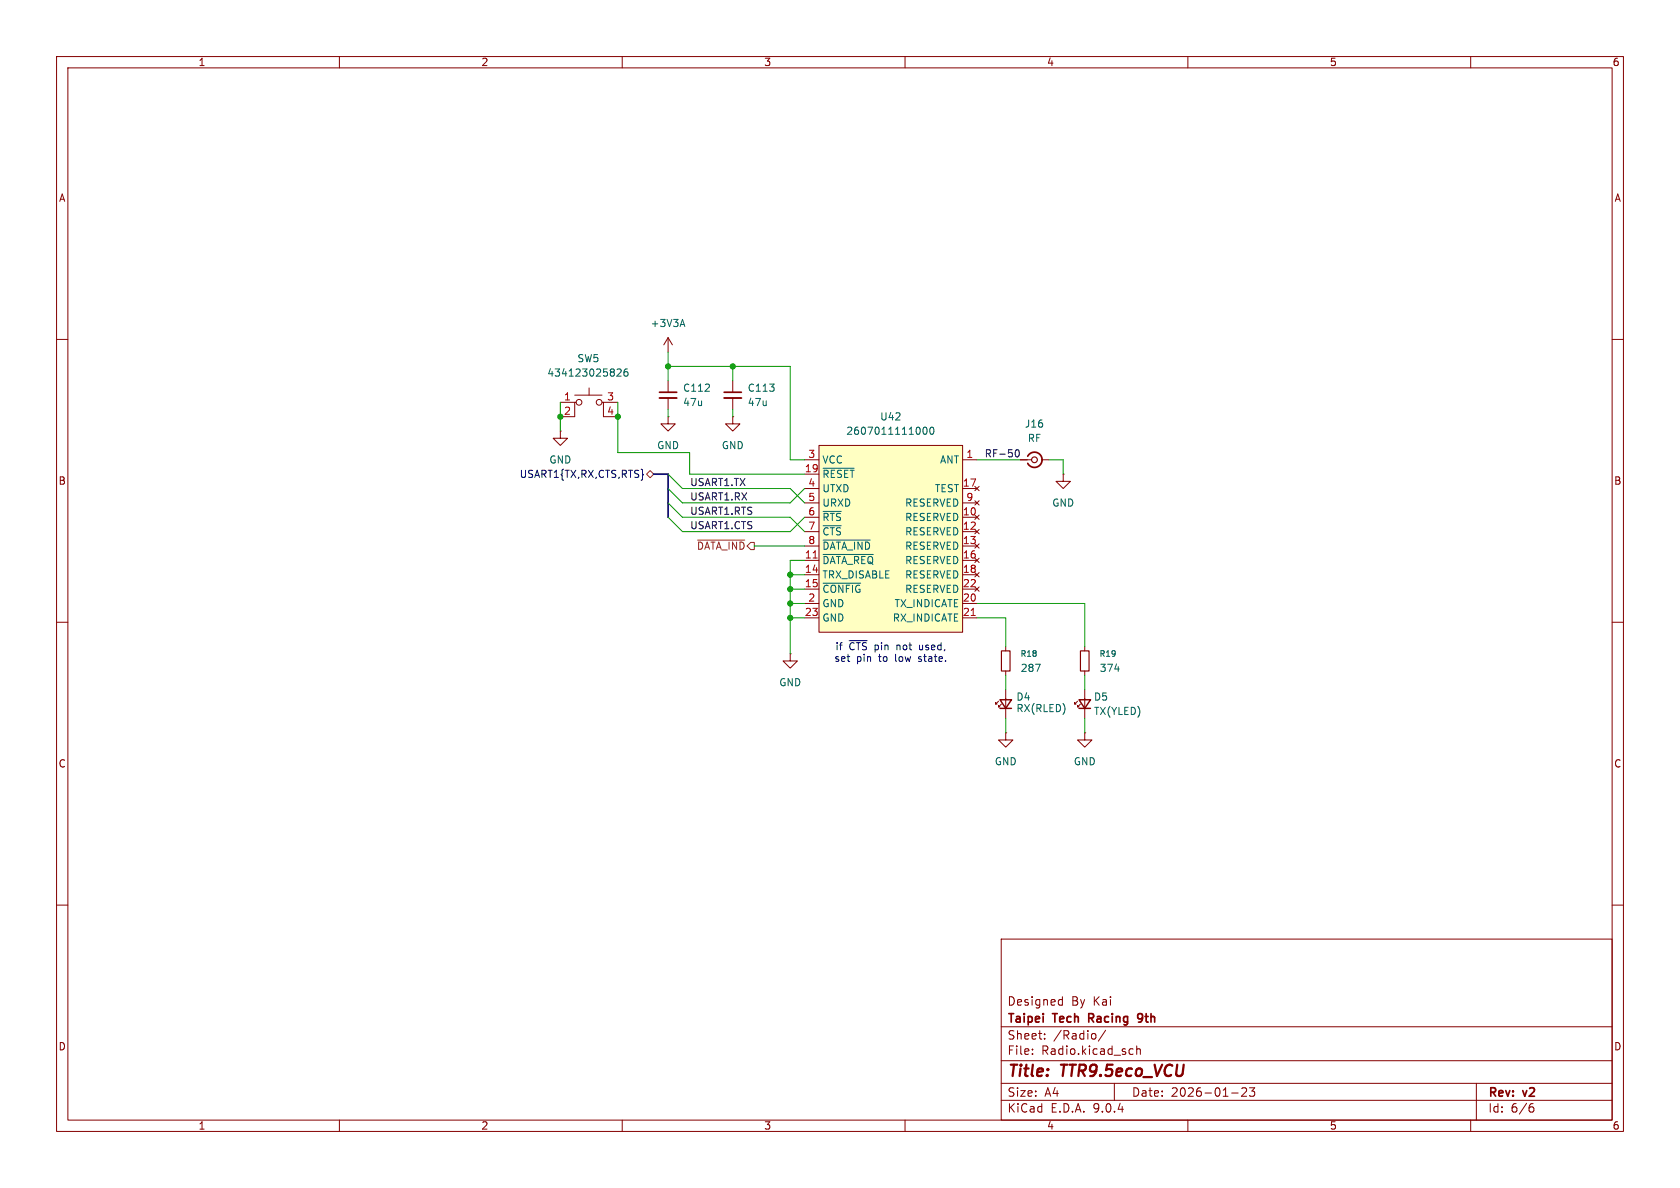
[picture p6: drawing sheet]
(kicad_sch
 (version 20250114)
 (generator "eeschema")
 (generator_version "9.0")
 (paper "A4")
 (title_block
  (title "TTR9.5eco_VCU")
  (date "2026-01-23")
  (rev "v2")
  (company "Taipei Tech Racing 9th")
  (comment 1 "Designed By Kai"))
 (lib_symbols
  (symbol "Connector:Conn_Coaxial_Small"
   (pin_numbers (hide yes))
   (pin_names
    (offset 1.016) (hide yes)) (exclude_from_sim no) (in_bom yes) (on_board yes)
   (property "Reference" "J" (at 0.254 3.048 0) (effects (font (size 1.27 1.27))))
   (property "Value" "Conn_Coaxial_Small" (at 0 -3.81 0) (effects (font (size 1.27 1.27))))
   (property "Footprint" "" (at 0 0 0) (effects (font (size 1.27 1.27)) (hide yes)))
   (property "Datasheet" "~" (at 0 0 0) (effects (font (size 1.27 1.27)) (hide yes)))
   (property "Description" "small coaxial connector (BNC, SMA, SMB, SMC, Cinch/RCA, LEMO, ...)" (at 0 0 0) (effects (font (size 1.27 1.27)) (hide yes)))
   (symbol "Conn_Coaxial_Small_0_1"
    (polyline (pts (xy -2.54 0) (xy -0.508 0)) (stroke (width 0) (type default)) (fill (type none)))
    (circle (center 0 0) (radius 0.508) (stroke (width 0.2032) (type default)) (fill (type none))))
   (symbol "Conn_Coaxial_Small_1_1"
    (arc (start 1.3484 0.0039) (mid 0.327 -1.308) (end -1.1916 -0.6311) (stroke (width 0.3048) (type default)) (fill (type none)))
    (arc (start -1.1916 0.6311) (mid 0.327 1.3081) (end 1.3484 -0.0039) (stroke (width 0.3048) (type default)) (fill (type none)))
    (pin passive line (at -2.54 0 0) (length 1.27) (name "In" (effects (font (size 1.27 1.27)))) (number "1" (effects (font (size 1.27 1.27)))))
    (pin passive line (at 2.54 0 180) (length 1.27) (name "Ext" (effects (font (size 1.27 1.27)))) (number "2" (effects (font (size 1.27 1.27))))))
   (embedded_fonts no))
  (symbol "Device:C_Small"
   (pin_numbers (hide yes))
   (pin_names
    (offset 0.254) (hide yes)) (exclude_from_sim no) (in_bom yes) (on_board yes)
   (property "Reference" "C" (at 0.254 1.778 0) (effects (font (size 1.27 1.27)) (justify left)))
   (property "Value" "C_Small" (at 0.254 -2.032 0) (effects (font (size 1.27 1.27)) (justify left)))
   (property "Footprint" "" (at 0 0 0) (effects (font (size 1.27 1.27)) (hide yes)))
   (property "Datasheet" "~" (at 0 0 0) (effects (font (size 1.27 1.27)) (hide yes)))
   (property "Description" "Unpolarized capacitor, small symbol" (at 0 0 0) (effects (font (size 1.27 1.27)) (hide yes)))
   (symbol "C_Small_0_1"
    (polyline (pts (xy -1.524 0.508) (xy 1.524 0.508)) (stroke (width 0.3048) (type default)) (fill (type none)))
    (polyline (pts (xy -1.524 -0.508) (xy 1.524 -0.508)) (stroke (width 0.3302) (type default)) (fill (type none))))
   (symbol "C_Small_1_1"
    (pin passive line (at 0 2.54 270) (length 2.032) (name "~" (effects (font (size 1.27 1.27)))) (number "1" (effects (font (size 1.27 1.27)))))
    (pin passive line (at 0 -2.54 90) (length 2.032) (name "~" (effects (font (size 1.27 1.27)))) (number "2" (effects (font (size 1.27 1.27))))))
   (embedded_fonts no))
  (symbol "Device:LED_Small"
   (pin_numbers (hide yes))
   (pin_names
    (offset 0.254) (hide yes)) (exclude_from_sim no) (in_bom yes) (on_board yes)
   (property "Reference" "D" (at -1.27 3.175 0) (effects (font (size 1.27 1.27)) (justify left)))
   (property "Value" "LED_Small" (at -4.445 -2.54 0) (effects (font (size 1.27 1.27)) (justify left)))
   (property "Footprint" "" (at 0 0 90) (effects (font (size 1.27 1.27)) (hide yes)))
   (property "Datasheet" "~" (at 0 0 90) (effects (font (size 1.27 1.27)) (hide yes)))
   (property "Description" "Light emitting diode, small symbol" (at 0 0 0) (effects (font (size 1.27 1.27)) (hide yes)))
   (property "Sim.Pin" "1=K 2=A" (at 0 0 0) (effects (font (size 1.27 1.27)) (hide yes)))
   (symbol "LED_Small_0_1"
    (polyline (pts (xy -0.762 -1.016) (xy -0.762 1.016)) (stroke (width 0.254) (type default)) (fill (type none)))
    (polyline (pts (xy 0 0.762) (xy -0.508 1.27) (xy -0.254 1.27) (xy -0.508 1.27) (xy -0.508 1.016)) (stroke (width 0) (type default)) (fill (type none)))
    (polyline (pts (xy 0.508 1.27) (xy 0 1.778) (xy 0.254 1.778) (xy 0 1.778) (xy 0 1.524)) (stroke (width 0) (type default)) (fill (type none)))
    (polyline (pts (xy 0.762 -1.016) (xy -0.762 0) (xy 0.762 1.016) (xy 0.762 -1.016)) (stroke (width 0.254) (type default)) (fill (type none)))
    (polyline (pts (xy 1.016 0) (xy -0.762 0)) (stroke (width 0) (type default)) (fill (type none))))
   (symbol "LED_Small_1_1"
    (pin passive line (at -2.54 0 0) (length 1.778) (name "K" (effects (font (size 1.27 1.27)))) (number "1" (effects (font (size 1.27 1.27)))))
    (pin passive line (at 2.54 0 180) (length 1.778) (name "A" (effects (font (size 1.27 1.27)))) (number "2" (effects (font (size 1.27 1.27))))))
   (embedded_fonts no))
  (symbol "Device:R_Small"
   (pin_numbers (hide yes))
   (pin_names
    (offset 0.254) (hide yes)) (exclude_from_sim no) (in_bom yes) (on_board yes)
   (property "Reference" "R" (at 0 0 90) (effects (font (size 1.016 1.016))))
   (property "Value" "R_Small" (at 1.778 0 90) (effects (font (size 1.27 1.27))))
   (property "Footprint" "" (at 0 0 0) (effects (font (size 1.27 1.27)) (hide yes)))
   (property "Datasheet" "~" (at 0 0 0) (effects (font (size 1.27 1.27)) (hide yes)))
   (property "Description" "Resistor, small symbol" (at 0 0 0) (effects (font (size 1.27 1.27)) (hide yes)))
   (symbol "R_Small_0_1"
    (rectangle (start -0.762 1.778) (end 0.762 -1.778) (stroke (width 0.2032) (type default)) (fill (type none))))
   (symbol "R_Small_1_1"
    (pin passive line (at 0 2.54 270) (length 0.762) (name "~" (effects (font (size 1.27 1.27)))) (number "1" (effects (font (size 1.27 1.27)))))
    (pin passive line (at 0 -2.54 90) (length 0.762) (name "~" (effects (font (size 1.27 1.27)))) (number "2" (effects (font (size 1.27 1.27))))))
   (embedded_fonts no))
  (symbol "LED_Small_1"
   (pin_numbers (hide yes))
   (pin_names
    (offset 0.254) (hide yes)) (exclude_from_sim no) (in_bom yes) (on_board yes)
   (property "Reference" "D" (at -1.27 3.175 0) (effects (font (size 1.27 1.27)) (justify left)))
   (property "Value" "LED_Small" (at -4.445 -2.54 0) (effects (font (size 1.27 1.27)) (justify left)))
   (property "Footprint" "" (at 0 0 90) (effects (font (size 1.27 1.27)) (hide yes)))
   (property "Datasheet" "~" (at 0 0 90) (effects (font (size 1.27 1.27)) (hide yes)))
   (property "Description" "Light emitting diode, small symbol" (at 0 0 0) (effects (font (size 1.27 1.27)) (hide yes)))
   (property "Sim.Pin" "1=K 2=A" (at 0 0 0) (effects (font (size 1.27 1.27)) (hide yes)))
   (symbol "LED_Small_1_0_1"
    (polyline (pts (xy -0.762 -1.016) (xy -0.762 1.016)) (stroke (width 0.254) (type default)) (fill (type none)))
    (polyline (pts (xy 0 0.762) (xy -0.508 1.27) (xy -0.254 1.27) (xy -0.508 1.27) (xy -0.508 1.016)) (stroke (width 0) (type default)) (fill (type none)))
    (polyline (pts (xy 0.508 1.27) (xy 0 1.778) (xy 0.254 1.778) (xy 0 1.778) (xy 0 1.524)) (stroke (width 0) (type default)) (fill (type none)))
    (polyline (pts (xy 0.762 -1.016) (xy -0.762 0) (xy 0.762 1.016) (xy 0.762 -1.016)) (stroke (width 0.254) (type default)) (fill (type none)))
    (polyline (pts (xy 1.016 0) (xy -0.762 0)) (stroke (width 0) (type default)) (fill (type none))))
   (symbol "LED_Small_1_1_1"
    (pin passive line (at -2.54 0 0) (length 1.778) (name "K" (effects (font (size 1.27 1.27)))) (number "1" (effects (font (size 1.27 1.27)))))
    (pin passive line (at 2.54 0 180) (length 1.778) (name "A" (effects (font (size 1.27 1.27)))) (number "2" (effects (font (size 1.27 1.27))))))
   (embedded_fonts no))
  (symbol "R_Small_1"
   (pin_numbers (hide yes))
   (pin_names
    (offset 0.254) (hide yes)) (exclude_from_sim no) (in_bom yes) (on_board yes)
   (property "Reference" "R" (at 0 0 90) (effects (font (size 1.016 1.016))))
   (property "Value" "R_Small" (at 1.778 0 90) (effects (font (size 1.27 1.27))))
   (property "Footprint" "" (at 0 0 0) (effects (font (size 1.27 1.27)) (hide yes)))
   (property "Datasheet" "~" (at 0 0 0) (effects (font (size 1.27 1.27)) (hide yes)))
   (property "Description" "Resistor, small symbol" (at 0 0 0) (effects (font (size 1.27 1.27)) (hide yes)))
   (symbol "R_Small_1_0_1"
    (rectangle (start -0.762 1.778) (end 0.762 -1.778) (stroke (width 0.2032) (type default)) (fill (type none))))
   (symbol "R_Small_1_1_1"
    (pin passive line (at 0 2.54 270) (length 0.762) (name "~" (effects (font (size 1.27 1.27)))) (number "1" (effects (font (size 1.27 1.27)))))
    (pin passive line (at 0 -2.54 90) (length 0.762) (name "~" (effects (font (size 1.27 1.27)))) (number "2" (effects (font (size 1.27 1.27))))))
   (embedded_fonts no))
  (symbol "TTR:+3V3A"
   (power) (exclude_from_sim no) (in_bom no) (on_board no)
   (property "Reference" "#PWR" (at 0 0 0) (effects (font (size 1.27 1.27)) (hide yes)))
   (property "Value" "+3V3A" (at 0 3.81 0) (effects (font (size 1.27 1.27))))
   (property "Footprint" "" (at 0 0 0) (effects (font (size 1.27 1.27)) (hide yes)))
   (property "Datasheet" "" (at 0 0 0) (effects (font (size 1.27 1.27)) (hide yes)))
   (property "Description" "" (at 0 0 0) (effects (font (size 1.27 1.27)) (hide yes)))
   (symbol "+3V3A_0_1"
    (polyline (pts (xy -0.762 1.27) (xy 0 2.54)) (stroke (width 0) (type default)) (fill (type none)))
    (polyline (pts (xy 0 2.54) (xy 0.762 1.27)) (stroke (width 0) (type default)) (fill (type none)))
    (polyline (pts (xy 0 0) (xy 0 2.54)) (stroke (width 0) (type default)) (fill (type none))))
   (symbol "+3V3A_1_1"
    (pin power_in line (at 0 0 90) (length 0) (hide yes) (name "+3V3A" (effects (font (size 1.27 1.27)))) (number "" (effects (font (size 1.27 1.27))))))
   (embedded_fonts no))
  (symbol "TTR:2607011111000" (exclude_from_sim no) (in_bom yes) (on_board yes)
   (property "Reference" "U" (at 0 21.59 0) (effects (font (size 1.27 1.27))))
   (property "Value" "2607011111000" (at 0 19.05 0) (effects (font (size 1.27 1.27))))
   (property "Footprint" "TTR:2607011111000" (at 0 -21.59 0) (effects (font (size 1.27 1.27)) (hide yes)))
   (property "Datasheet" "" (at -15.24 17.78 0) (effects (font (size 1.27 1.27)) (hide yes)))
   (property "Description" "WIRL-PRO1 Radio module 169MHz (Titania)" (at 0 -19.05 0) (effects (font (size 1.27 1.27)) (hide yes)))
   (symbol "2607011111000_0_0"
    (pin power_in line (at -15.24 13.97 0) (length 2.54) (name "VCC" (effects (font (size 1.27 1.27)))) (number "3" (effects (font (size 1.27 1.27)))))
    (pin output line (at -15.24 8.89 0) (length 2.54) (name "UTXD" (effects (font (size 1.27 1.27)))) (number "4" (effects (font (size 1.27 1.27)))))
    (pin input line (at -15.24 6.35 0) (length 2.54) (name "URXD" (effects (font (size 1.27 1.27)))) (number "5" (effects (font (size 1.27 1.27)))))
    (pin input line (at -15.24 -6.35 0) (length 2.54) (name "TRX_DISABLE" (effects (font (size 1.27 1.27)))) (number "14" (effects (font (size 1.27 1.27)))))
    (pin input line (at -15.24 -11.43 0) (length 2.54) (name "GND" (effects (font (size 1.27 1.27)))) (number "2" (effects (font (size 1.27 1.27)))))
    (pin input line (at -15.24 -13.97 0) (length 2.54) (name "GND" (effects (font (size 1.27 1.27)))) (number "23" (effects (font (size 1.27 1.27)))))
    (pin bidirectional line (at 15.24 13.97 180) (length 2.54) (name "ANT" (effects (font (size 1.27 1.27)))) (number "1" (effects (font (size 1.27 1.27)))))
    (pin no_connect line (at 15.24 8.89 180) (length 2.54) (name "TEST" (effects (font (size 1.27 1.27)))) (number "17" (effects (font (size 1.27 1.27)))))
    (pin no_connect line (at 15.24 6.35 180) (length 2.54) (name "RESERVED" (effects (font (size 1.27 1.27)))) (number "9" (effects (font (size 1.27 1.27)))))
    (pin no_connect line (at 15.24 3.81 180) (length 2.54) (name "RESERVED" (effects (font (size 1.27 1.27)))) (number "10" (effects (font (size 1.27 1.27)))))
    (pin no_connect line (at 15.24 1.27 180) (length 2.54) (name "RESERVED" (effects (font (size 1.27 1.27)))) (number "12" (effects (font (size 1.27 1.27)))))
    (pin no_connect line (at 15.24 -1.27 180) (length 2.54) (name "RESERVED" (effects (font (size 1.27 1.27)))) (number "13" (effects (font (size 1.27 1.27)))))
    (pin no_connect line (at 15.24 -3.81 180) (length 2.54) (name "RESERVED" (effects (font (size 1.27 1.27)))) (number "16" (effects (font (size 1.27 1.27)))))
    (pin no_connect line (at 15.24 -6.35 180) (length 2.54) (name "RESERVED" (effects (font (size 1.27 1.27)))) (number "18" (effects (font (size 1.27 1.27)))))
    (pin no_connect line (at 15.24 -8.89 180) (length 2.54) (name "RESERVED" (effects (font (size 1.27 1.27)))) (number "22" (effects (font (size 1.27 1.27)))))
    (pin output line (at 15.24 -11.43 180) (length 2.54) (name "TX_INDICATE" (effects (font (size 1.27 1.27)))) (number "20" (effects (font (size 1.27 1.27)))))
    (pin output line (at 15.24 -13.97 180) (length 2.54) (name "RX_INDICATE" (effects (font (size 1.27 1.27)))) (number "21" (effects (font (size 1.27 1.27))))))
   (symbol "2607011111000_1_0"
    (pin input line (at -15.24 11.43 0) (length 2.54) (name "~{RESET}" (effects (font (size 1.27 1.27)))) (number "19" (effects (font (size 1.27 1.27)))))
    (pin output line (at -15.24 3.81 0) (length 2.54) (name "~{RTS}" (effects (font (size 1.27 1.27)))) (number "6" (effects (font (size 1.27 1.27)))))
    (pin input line (at -15.24 1.27 0) (length 2.54) (name "~{CTS}" (effects (font (size 1.27 1.27)))) (number "7" (effects (font (size 1.27 1.27)))))
    (pin output line (at -15.24 -1.27 0) (length 2.54) (name "~{DATA_IND}" (effects (font (size 1.27 1.27)))) (number "8" (effects (font (size 1.27 1.27)))))
    (pin input line (at -15.24 -3.81 0) (length 2.54) (name "~{DATA_REQ}" (effects (font (size 1.27 1.27)))) (number "11" (effects (font (size 1.27 1.27)))))
    (pin input line (at -15.24 -8.89 0) (length 2.54) (name "~{CONFIG}" (effects (font (size 1.27 1.27)))) (number "15" (effects (font (size 1.27 1.27))))))
   (symbol "2607011111000_1_1"
    (rectangle (start -12.7 16.51) (end 12.7 -16.51) (stroke (width 0) (type default)) (fill (type background))))
   (embedded_fonts no))
  (symbol "TTR:434123025826" (exclude_from_sim no) (in_bom yes) (on_board yes)
   (property "Reference" "SW" (at 0 7.62 0) (effects (font (size 1.27 1.27))))
   (property "Value" "434123025826" (at 0 5.08 0) (effects (font (size 1.27 1.27))))
   (property "Footprint" "TTR:434123025826" (at 0 0 0) (effects (font (size 1.27 1.27)) (hide yes)))
   (property "Datasheet" "https://www.we-online.com/components/products/datasheet/434123025826.pdf" (at 0 0 0) (effects (font (size 1.27 1.27)) (hide yes)))
   (property "Description" "WS-TASV J-Bend SMT Tact Switch" (at 0 0 0) (effects (font (size 1.27 1.27)) (hide yes)))
   (symbol "434123025826_0_1"
    (polyline (pts (xy -2.54 2.54) (xy 2.286 2.54)) (stroke (width 0) (type default)) (fill (type none)))
    (polyline (pts (xy -2.54 -1.27) (xy -2.54 1.27) (xy -2.286 1.27)) (stroke (width 0) (type default)) (fill (type none)))
    (circle (center -1.778 1.27) (radius 0.508) (stroke (width 0) (type default)) (fill (type none)))
    (polyline (pts (xy 0 2.54) (xy 0 3.81)) (stroke (width 0) (type default)) (fill (type none)))
    (circle (center 1.778 1.27) (radius 0.508) (stroke (width 0) (type default)) (fill (type none)))
    (polyline (pts (xy 2.54 -1.27) (xy 2.54 1.27) (xy 2.286 1.27)) (stroke (width 0) (type default)) (fill (type none))))
   (symbol "434123025826_1_1"
    (pin passive line (at -5.08 1.27 0) (length 2.54) (name "" (effects (font (size 1.27 1.27)))) (number "1" (effects (font (size 1.27 1.27)))))
    (pin passive line (at -5.08 -1.27 0) (length 2.54) (name "" (effects (font (size 1.27 1.27)))) (number "2" (effects (font (size 1.27 1.27)))))
    (pin passive line (at 5.08 1.27 180) (length 2.54) (name "" (effects (font (size 1.27 1.27)))) (number "3" (effects (font (size 1.27 1.27)))))
    (pin passive line (at 5.08 -1.27 180) (length 2.54) (name "" (effects (font (size 1.27 1.27)))) (number "4" (effects (font (size 1.27 1.27))))))
   (embedded_fonts no))
  (symbol "power:GND"
   (power)
   (pin_numbers (hide yes))
   (pin_names
    (offset 0) (hide yes)) (exclude_from_sim no) (in_bom yes) (on_board yes)
   (property "Reference" "#PWR" (at 0 -6.35 0) (effects (font (size 1.27 1.27)) (hide yes)))
   (property "Value" "GND" (at 0 -3.81 0) (effects (font (size 1.27 1.27))))
   (property "Footprint" "" (at 0 0 0) (effects (font (size 1.27 1.27)) (hide yes)))
   (property "Datasheet" "" (at 0 0 0) (effects (font (size 1.27 1.27)) (hide yes)))
   (property "Description" "Power symbol creates a global label with name \"GND\" , ground" (at 0 0 0) (effects (font (size 1.27 1.27)) (hide yes)))
   (symbol "GND_0_1"
    (polyline (pts (xy 0 0) (xy 0 -1.27) (xy 1.27 -1.27) (xy 0 -2.54) (xy -1.27 -1.27) (xy 0 -1.27)) (stroke (width 0) (type default)) (fill (type none))))
   (symbol "GND_1_1"
    (pin power_in line (at 0 0 270) (length 0) (name "~" (effects (font (size 1.27 1.27)))) (number "1" (effects (font (size 1.27 1.27))))))
   (embedded_fonts no)))
 (text "if ~{CTS} pin not used,\nset pin to low state."
  (exclude_from_sim no)
  (at 157.48 115.57 0)
  (effects (font (size 1.27 1.27))))
 (junction
  (at 129.54 64.77)
  (diameter 0)
  (color 0 0 0 0))
 (junction
  (at 139.7 109.22)
  (diameter 0)
  (color 0 0 0 0))
 (junction
  (at 118.11 64.77)
  (diameter 0)
  (color 0 0 0 0))
 (junction
  (at 139.7 104.14)
  (diameter 0)
  (color 0 0 0 0))
 (junction
  (at 99.06 73.66)
  (diameter 0)
  (color 0 0 0 0))
 (junction
  (at 139.7 101.6)
  (diameter 0)
  (color 0 0 0 0))
 (junction
  (at 109.22 73.66)
  (diameter 0)
  (color 0 0 0 0))
 (junction
  (at 139.7 106.68)
  (diameter 0)
  (color 0 0 0 0))
 (bus_entry
  (at 118.11 86.36)
  (size 2.54 2.54)
  (stroke (width 0) (type default)))
 (bus_entry
  (at 118.11 88.9)
  (size 2.54 2.54)
  (stroke (width 0) (type default)))
 (bus_entry
  (at 118.11 91.44)
  (size 2.54 2.54)
  (stroke (width 0) (type default)))
 (bus_entry
  (at 118.11 83.82)
  (size 2.54 2.54)
  (stroke (width 0) (type default)))
 (wire
  (pts (xy 121.92 80.01) (xy 109.22 80.01))
  (stroke (width 0) (type default)))
 (wire
  (pts (xy 139.7 109.22) (xy 142.24 109.22))
  (stroke (width 0) (type default)))
 (wire
  (pts (xy 121.92 83.82) (xy 121.92 80.01))
  (stroke (width 0) (type default)))
 (wire
  (pts (xy 139.7 99.06) (xy 139.7 101.6))
  (stroke (width 0) (type default)))
 (wire
  (pts (xy 191.77 106.68) (xy 191.77 114.3))
  (stroke (width 0) (type default)))
 (wire
  (pts (xy 172.72 109.22) (xy 177.8 109.22))
  (stroke (width 0) (type default)))
 (wire
  (pts (xy 118.11 72.39) (xy 118.11 73.66))
  (stroke (width 0) (type default)))
 (wire
  (pts (xy 185.42 81.28) (xy 187.96 81.28))
  (stroke (width 0) (type default)))
 (wire
  (pts (xy 139.7 88.9) (xy 142.24 86.36))
  (stroke (width 0) (type default)))
 (bus
  (pts (xy 115.57 83.82) (xy 118.11 83.82))
  (stroke (width 0) (type default)))
 (wire
  (pts (xy 120.65 91.44) (xy 139.7 91.44))
  (stroke (width 0) (type default)))
 (bus
  (pts (xy 118.11 86.36) (xy 118.11 88.9))
  (stroke (width 0) (type default)))
 (wire
  (pts (xy 120.65 88.9) (xy 139.7 88.9))
  (stroke (width 0) (type default)))
 (wire
  (pts (xy 139.7 104.14) (xy 139.7 106.68))
  (stroke (width 0) (type default)))
 (wire
  (pts (xy 139.7 64.77) (xy 129.54 64.77))
  (stroke (width 0) (type default)))
 (bus
  (pts (xy 118.11 88.9) (xy 118.11 91.44))
  (stroke (width 0) (type default)))
 (wire
  (pts (xy 120.65 86.36) (xy 139.7 86.36))
  (stroke (width 0) (type default)))
 (wire
  (pts (xy 139.7 106.68) (xy 139.7 109.22))
  (stroke (width 0) (type default)))
 (wire
  (pts (xy 172.72 81.28) (xy 180.34 81.28))
  (stroke (width 0) (type default)))
 (wire
  (pts (xy 139.7 91.44) (xy 142.24 93.98))
  (stroke (width 0) (type default)))
 (wire
  (pts (xy 99.06 73.66) (xy 99.06 76.2))
  (stroke (width 0) (type default)))
 (wire
  (pts (xy 118.11 64.77) (xy 129.54 64.77))
  (stroke (width 0) (type default)))
 (wire
  (pts (xy 191.77 127) (xy 191.77 129.54))
  (stroke (width 0) (type default)))
 (bus
  (pts (xy 118.11 83.82) (xy 118.11 86.36))
  (stroke (width 0) (type default)))
 (wire
  (pts (xy 142.24 99.06) (xy 139.7 99.06))
  (stroke (width 0) (type default)))
 (wire
  (pts (xy 187.96 81.28) (xy 187.96 83.82))
  (stroke (width 0) (type default)))
 (wire
  (pts (xy 172.72 106.68) (xy 191.77 106.68))
  (stroke (width 0) (type default)))
 (wire
  (pts (xy 142.24 81.28) (xy 139.7 81.28))
  (stroke (width 0) (type default)))
 (wire
  (pts (xy 109.22 73.66) (xy 109.22 80.01))
  (stroke (width 0) (type default)))
 (wire
  (pts (xy 177.8 119.38) (xy 177.8 121.92))
  (stroke (width 0) (type default)))
 (wire
  (pts (xy 99.06 73.66) (xy 99.06 71.12))
  (stroke (width 0) (type default)))
 (wire
  (pts (xy 142.24 101.6) (xy 139.7 101.6))
  (stroke (width 0) (type default)))
 (wire
  (pts (xy 118.11 64.77) (xy 118.11 67.31))
  (stroke (width 0) (type default)))
 (wire
  (pts (xy 129.54 64.77) (xy 129.54 67.31))
  (stroke (width 0) (type default)))
 (wire
  (pts (xy 142.24 88.9) (xy 139.7 86.36))
  (stroke (width 0) (type default)))
 (wire
  (pts (xy 177.8 127) (xy 177.8 129.54))
  (stroke (width 0) (type default)))
 (wire
  (pts (xy 139.7 101.6) (xy 139.7 104.14))
  (stroke (width 0) (type default)))
 (wire
  (pts (xy 139.7 81.28) (xy 139.7 64.77))
  (stroke (width 0) (type default)))
 (wire
  (pts (xy 133.35 96.52) (xy 142.24 96.52))
  (stroke (width 0) (type default)))
 (wire
  (pts (xy 129.54 72.39) (xy 129.54 73.66))
  (stroke (width 0) (type default)))
 (wire
  (pts (xy 139.7 109.22) (xy 139.7 115.57))
  (stroke (width 0) (type default)))
 (wire
  (pts (xy 139.7 104.14) (xy 142.24 104.14))
  (stroke (width 0) (type default)))
 (wire
  (pts (xy 120.65 93.98) (xy 139.7 93.98))
  (stroke (width 0) (type default)))
 (wire
  (pts (xy 109.22 71.12) (xy 109.22 73.66))
  (stroke (width 0) (type default)))
 (wire
  (pts (xy 139.7 93.98) (xy 142.24 91.44))
  (stroke (width 0) (type default)))
 (wire
  (pts (xy 142.24 106.68) (xy 139.7 106.68))
  (stroke (width 0) (type default)))
 (wire
  (pts (xy 191.77 119.38) (xy 191.77 121.92))
  (stroke (width 0) (type default)))
 (wire
  (pts (xy 177.8 109.22) (xy 177.8 114.3))
  (stroke (width 0) (type default)))
 (wire
  (pts (xy 121.92 83.82) (xy 142.24 83.82))
  (stroke (width 0) (type default)))
 (wire
  (pts (xy 118.11 62.23) (xy 118.11 64.77))
  (stroke (width 0) (type default)))
 (label "USART1.RTS"
  (at 121.92 91.44 0)
  (effects (font (size 1.27 1.27)) (justify left bottom)))
 (label "USART1.RX"
  (at 121.92 88.9 0)
  (effects (font (size 1.27 1.27)) (justify left bottom)))
 (label "USART1.CTS"
  (at 121.92 93.98 0)
  (effects (font (size 1.27 1.27)) (justify left bottom)))
 (label "USART1.TX"
  (at 121.92 86.36 0)
  (effects (font (size 1.27 1.27)) (justify left bottom)))
 (label "RF-50"
  (at 173.99 81.28 0)
  (effects (font (size 1.27 1.27)) (justify left bottom)))
 (hierarchical_label "USART1{TX,RX,CTS,RTS}"
  (shape bidirectional)
  (at 115.57 83.82 180)
  (effects (font (size 1.27 1.27)) (justify right)))
 (hierarchical_label "~{DATA_IND}"
  (shape output)
  (at 133.35 96.52 180)
  (effects (font (size 1.27 1.27)) (justify right)))
 (symbol
  (lib_id "power:GND")
  (at 118.11 73.66 0)
  (unit 1)
  (exclude_from_sim no)
  (in_bom yes)
  (on_board yes)
  (dnp no)
  (fields_autoplaced yes)
  (property "Reference" "#PWR064" (at 118.11 80.01 0) (effects (font (size 1.27 1.27)) (hide yes)))
  (property "Value" "GND" (at 118.11 78.74 0) (effects (font (size 1.27 1.27))))
  (property "Footprint" "" (at 118.11 73.66 0) (effects (font (size 1.27 1.27)) (hide yes)))
  (property "Datasheet" "" (at 118.11 73.66 0) (effects (font (size 1.27 1.27)) (hide yes)))
  (property "Description" "Power symbol creates a global label with name \"GND\" , ground" (at 118.11 73.66 0) (effects (font (size 1.27 1.27)) (hide yes)))
  (pin "1"))
 (symbol
  (lib_id "power:GND")
  (at 139.7 115.57 0)
  (unit 1)
  (exclude_from_sim no)
  (in_bom yes)
  (on_board yes)
  (dnp no)
  (fields_autoplaced yes)
  (property "Reference" "#PWR077" (at 139.7 121.92 0) (effects (font (size 1.27 1.27)) (hide yes)))
  (property "Value" "GND" (at 139.7 120.65 0) (effects (font (size 1.27 1.27))))
  (property "Footprint" "" (at 139.7 115.57 0) (effects (font (size 1.27 1.27)) (hide yes)))
  (property "Datasheet" "" (at 139.7 115.57 0) (effects (font (size 1.27 1.27)) (hide yes)))
  (property "Description" "Power symbol creates a global label with name \"GND\" , ground" (at 139.7 115.57 0) (effects (font (size 1.27 1.27)) (hide yes)))
  (pin "1"))
 (symbol
  (lib_id "Device:LED_Small")
  (at 191.77 124.46 90)
  (unit 1)
  (exclude_from_sim no)
  (in_bom yes)
  (on_board yes)
  (dnp no)
  (property "Reference" "D5" (at 193.294 123.19 90) (effects (font (size 1.27 1.27)) (justify right)))
  (property "Value" "TX(YLED)" (at 193.294 125.73 90) (effects (font (size 1.27 1.27)) (justify right)))
  (property "Footprint" "LED_SMD:LED_0603_1608Metric" (at 191.77 124.46 90) (effects (font (size 1.27 1.27)) (hide yes)))
  (property "Datasheet" "https://www.we-online.com/components/products/datasheet/150060YS55040.pdf" (at 191.77 124.46 90) (effects (font (size 1.27 1.27)) (hide yes)))
  (property "Description" "Light emitting diode, small symbol" (at 191.77 124.46 0) (effects (font (size 1.27 1.27)) (hide yes)))
  (property "Sim.Pin" "1=K 2=A" (at 191.77 124.46 0) (effects (font (size 1.27 1.27)) (hide yes)))
  (property "MOUSER" "710-150060YS55040" (at 191.77 124.46 90) (effects (font (size 1.27 1.27)) (hide yes)))
  (property "Manufacturer_Name" "Wurth Elektronik" (at 191.77 124.46 90) (effects (font (size 1.27 1.27)) (hide yes)))
  (pin "1")
  (pin "2"))
 (symbol
  (lib_id "power:GND")
  (at 99.06 76.2 0)
  (unit 1)
  (exclude_from_sim no)
  (in_bom yes)
  (on_board yes)
  (dnp no)
  (fields_autoplaced yes)
  (property "Reference" "#PWR041" (at 99.06 82.55 0) (effects (font (size 1.27 1.27)) (hide yes)))
  (property "Value" "GND" (at 99.06 81.28 0) (effects (font (size 1.27 1.27))))
  (property "Footprint" "" (at 99.06 76.2 0) (effects (font (size 1.27 1.27)) (hide yes)))
  (property "Datasheet" "" (at 99.06 76.2 0) (effects (font (size 1.27 1.27)) (hide yes)))
  (property "Description" "Power symbol creates a global label with name \"GND\" , ground" (at 99.06 76.2 0) (effects (font (size 1.27 1.27)) (hide yes)))
  (pin "1"))
 (symbol
  (lib_id "Device:C_Small")
  (at 118.11 69.85 0)
  (unit 1)
  (exclude_from_sim no)
  (in_bom yes)
  (on_board yes)
  (dnp no)
  (fields_autoplaced yes)
  (property "Reference" "C112" (at 120.65 68.5862 0) (effects (font (size 1.27 1.27)) (justify left)))
  (property "Value" "47u" (at 120.65 71.1262 0) (effects (font (size 1.27 1.27)) (justify left)))
  (property "Footprint" "Capacitor_SMD:C_0805_2012Metric" (at 118.11 69.85 0) (effects (font (size 1.27 1.27)) (hide yes)))
  (property "Datasheet" "~" (at 118.11 69.85 0) (effects (font (size 1.27 1.27)) (hide yes)))
  (property "Description" "Unpolarized capacitor, small symbol" (at 118.11 69.85 0) (effects (font (size 1.27 1.27)) (hide yes)))
  (property "MOUSER" "80-C0805C476M9P" (at 118.11 69.85 0) (effects (font (size 1.27 1.27)) (hide yes)))
  (property "WE" "" (at 118.11 69.85 0) (effects (font (size 1.27 1.27)) (hide yes)))
  (property "Manufacturer_Name" "KEMET" (at 118.11 69.85 0) (effects (font (size 1.27 1.27)) (hide yes)))
  (pin "1")
  (pin "2"))
 (symbol
  (lib_id "power:GND")
  (at 129.54 73.66 0)
  (unit 1)
  (exclude_from_sim no)
  (in_bom yes)
  (on_board yes)
  (dnp no)
  (fields_autoplaced yes)
  (property "Reference" "#PWR069" (at 129.54 80.01 0) (effects (font (size 1.27 1.27)) (hide yes)))
  (property "Value" "GND" (at 129.54 78.74 0) (effects (font (size 1.27 1.27))))
  (property "Footprint" "" (at 129.54 73.66 0) (effects (font (size 1.27 1.27)) (hide yes)))
  (property "Datasheet" "" (at 129.54 73.66 0) (effects (font (size 1.27 1.27)) (hide yes)))
  (property "Description" "Power symbol creates a global label with name \"GND\" , ground" (at 129.54 73.66 0) (effects (font (size 1.27 1.27)) (hide yes)))
  (pin "1"))
 (symbol
  (lib_name "LED_Small_1")
  (lib_id "Device:LED_Small")
  (at 177.8 124.46 90)
  (unit 1)
  (exclude_from_sim no)
  (in_bom yes)
  (on_board yes)
  (dnp no)
  (property "Reference" "D4" (at 179.578 123.19 90) (effects (font (size 1.27 1.27)) (justify right)))
  (property "Value" "RX(RLED)" (at 179.578 125.222 90) (effects (font (size 1.27 1.27)) (justify right)))
  (property "Footprint" "LED_SMD:LED_0603_1608Metric" (at 177.8 124.46 90) (effects (font (size 1.27 1.27)) (hide yes)))
  (property "Datasheet" "https://www.we-online.com/components/products/datasheet/150060RS55040.pdf" (at 177.8 124.46 90) (effects (font (size 1.27 1.27)) (hide yes)))
  (property "Description" "Light emitting diode, small symbol" (at 177.8 124.46 0) (effects (font (size 1.27 1.27)) (hide yes)))
  (property "Sim.Pin" "1=K 2=A" (at 177.8 124.46 0) (effects (font (size 1.27 1.27)) (hide yes)))
  (property "MOUSER" "710-150060RS55040" (at 177.8 124.46 90) (effects (font (size 1.27 1.27)) (hide yes)))
  (property "Manufacturer_Name" "Wurth Elektronik" (at 177.8 124.46 90) (effects (font (size 1.27 1.27)) (hide yes)))
  (pin "1")
  (pin "2"))
 (symbol
  (lib_id "power:GND")
  (at 177.8 129.54 0)
  (unit 1)
  (exclude_from_sim no)
  (in_bom yes)
  (on_board yes)
  (dnp no)
  (fields_autoplaced yes)
  (property "Reference" "#PWR071" (at 177.8 135.89 0) (effects (font (size 1.27 1.27)) (hide yes)))
  (property "Value" "GND" (at 177.8 134.62 0) (effects (font (size 1.27 1.27))))
  (property "Footprint" "" (at 177.8 129.54 0) (effects (font (size 1.27 1.27)) (hide yes)))
  (property "Datasheet" "" (at 177.8 129.54 0) (effects (font (size 1.27 1.27)) (hide yes)))
  (property "Description" "Power symbol creates a global label with name \"GND\" , ground" (at 177.8 129.54 0) (effects (font (size 1.27 1.27)) (hide yes)))
  (pin "1"))
 (symbol
  (lib_id "Device:R_Small")
  (at 191.77 116.84 0)
  (unit 1)
  (exclude_from_sim no)
  (in_bom yes)
  (on_board yes)
  (dnp no)
  (fields_autoplaced yes)
  (property "Reference" "R19" (at 194.31 115.5699 0) (effects (font (size 1.016 1.016)) (justify left)))
  (property "Value" "374" (at 194.31 118.1099 0) (effects (font (size 1.27 1.27)) (justify left)))
  (property "Footprint" "Resistor_SMD:R_0603_1608Metric" (at 191.77 116.84 0) (effects (font (size 1.27 1.27)) (hide yes)))
  (property "Datasheet" "https://www.mouser.tw/datasheet/3/508/1/PYu-AC_51_RoHS_L_11.pdf" (at 191.77 116.84 0) (effects (font (size 1.27 1.27)) (hide yes)))
  (property "Description" "Resistor, small symbol" (at 191.77 116.84 0) (effects (font (size 1.27 1.27)) (hide yes)))
  (property "MOUSER" "603-AC0603FR-07374RL" (at 191.77 116.84 0) (effects (font (size 1.27 1.27)) (hide yes)))
  (property "Manufacturer_Name" "YAGEO" (at 191.77 116.84 0) (effects (font (size 1.27 1.27)) (hide yes)))
  (pin "2")
  (pin "1"))
 (symbol
  (lib_id "TTR:2607011111000")
  (at 157.48 95.25 0)
  (unit 1)
  (exclude_from_sim no)
  (in_bom yes)
  (on_board yes)
  (dnp no)
  (fields_autoplaced yes)
  (property "Reference" "U42" (at 157.48 73.66 0) (effects (font (size 1.27 1.27))))
  (property "Value" "2607011111000" (at 157.48 76.2 0) (effects (font (size 1.27 1.27))))
  (property "Footprint" "TTR:2607011111000" (at 157.48 116.84 0) (effects (font (size 1.27 1.27)) (hide yes)))
  (property "Datasheet" "https://www.we-online.com/components/products/datasheet/2607011111000.pdf" (at 142.24 77.47 0) (effects (font (size 1.27 1.27)) (hide yes)))
  (property "Description" "WIRL-PRO1 Radio module 169MHz (Titania)" (at 157.48 114.3 0) (effects (font (size 1.27 1.27)) (hide yes)))
  (property "MOUSER" "710-2607011111000" (at 157.48 95.25 0) (effects (font (size 1.27 1.27)) (hide yes)))
  (property "WE" "2607011111000" (at 157.48 95.25 0) (effects (font (size 1.27 1.27)) (hide yes)))
  (property "Manufacturer_Name" "Wurth Elektronik" (at 157.48 95.25 0) (effects (font (size 1.27 1.27)) (hide yes)))
  (pin "2")
  (pin "21")
  (pin "19")
  (pin "17")
  (pin "23")
  (pin "4")
  (pin "9")
  (pin "16")
  (pin "11")
  (pin "8")
  (pin "12")
  (pin "20")
  (pin "10")
  (pin "13")
  (pin "15")
  (pin "7")
  (pin "5")
  (pin "14")
  (pin "18")
  (pin "6")
  (pin "22")
  (pin "3")
  (pin "1"))
 (symbol
  (lib_id "TTR:434123025826")
  (at 104.14 72.39 0)
  (unit 1)
  (exclude_from_sim no)
  (in_bom yes)
  (on_board yes)
  (dnp no)
  (property "Reference" "SW5" (at 104.013 63.373 0) (effects (font (size 1.27 1.27))))
  (property "Value" "434123025826" (at 104.013 65.913 0) (effects (font (size 1.27 1.27))))
  (property "Footprint" "TTR:434123025826" (at 104.14 72.39 0) (effects (font (size 1.27 1.27)) (hide yes)))
  (property "Datasheet" "https://www.we-online.com/components/products/datasheet/434123025826.pdf" (at 104.14 72.39 0) (effects (font (size 1.27 1.27)) (hide yes)))
  (property "Description" "WS-TASV J-Bend SMT Tact Switch" (at 104.14 72.39 0) (effects (font (size 1.27 1.27)) (hide yes)))
  (property "MOUSER" "710-434123025826" (at 104.14 72.39 0) (effects (font (size 1.27 1.27)) (hide yes)))
  (property "WE" "434123025826" (at 104.14 72.39 0) (effects (font (size 1.27 1.27)) (hide yes)))
  (property "Manufacturer_Name" "Wurth Elektronik" (at 104.14 72.39 0) (effects (font (size 1.27 1.27)) (hide yes)))
  (pin "1")
  (pin "2")
  (pin "3")
  (pin "4"))
 (symbol
  (lib_id "power:GND")
  (at 191.77 129.54 0)
  (unit 1)
  (exclude_from_sim no)
  (in_bom yes)
  (on_board yes)
  (dnp no)
  (fields_autoplaced yes)
  (property "Reference" "#PWR074" (at 191.77 135.89 0) (effects (font (size 1.27 1.27)) (hide yes)))
  (property "Value" "GND" (at 191.77 134.62 0) (effects (font (size 1.27 1.27))))
  (property "Footprint" "" (at 191.77 129.54 0) (effects (font (size 1.27 1.27)) (hide yes)))
  (property "Datasheet" "" (at 191.77 129.54 0) (effects (font (size 1.27 1.27)) (hide yes)))
  (property "Description" "Power symbol creates a global label with name \"GND\" , ground" (at 191.77 129.54 0) (effects (font (size 1.27 1.27)) (hide yes)))
  (pin "1"))
 (symbol
  (lib_id "power:GND")
  (at 187.96 83.82 0)
  (unit 1)
  (exclude_from_sim no)
  (in_bom yes)
  (on_board yes)
  (dnp no)
  (fields_autoplaced yes)
  (property "Reference" "#PWR070" (at 187.96 90.17 0) (effects (font (size 1.27 1.27)) (hide yes)))
  (property "Value" "GND" (at 187.96 88.9 0) (effects (font (size 1.27 1.27))))
  (property "Footprint" "" (at 187.96 83.82 0) (effects (font (size 1.27 1.27)) (hide yes)))
  (property "Datasheet" "" (at 187.96 83.82 0) (effects (font (size 1.27 1.27)) (hide yes)))
  (property "Description" "Power symbol creates a global label with name \"GND\" , ground" (at 187.96 83.82 0) (effects (font (size 1.27 1.27)) (hide yes)))
  (pin "1"))
 (symbol
  (lib_id "Device:C_Small")
  (at 129.54 69.85 0)
  (unit 1)
  (exclude_from_sim no)
  (in_bom yes)
  (on_board yes)
  (dnp no)
  (fields_autoplaced yes)
  (property "Reference" "C113" (at 132.08 68.5862 0) (effects (font (size 1.27 1.27)) (justify left)))
  (property "Value" "47u" (at 132.08 71.1262 0) (effects (font (size 1.27 1.27)) (justify left)))
  (property "Footprint" "Capacitor_SMD:C_0805_2012Metric" (at 129.54 69.85 0) (effects (font (size 1.27 1.27)) (hide yes)))
  (property "Datasheet" "~" (at 129.54 69.85 0) (effects (font (size 1.27 1.27)) (hide yes)))
  (property "Description" "Unpolarized capacitor, small symbol" (at 129.54 69.85 0) (effects (font (size 1.27 1.27)) (hide yes)))
  (property "MOUSER" "80-C0805C476M9P" (at 129.54 69.85 0) (effects (font (size 1.27 1.27)) (hide yes)))
  (property "WE" "" (at 129.54 69.85 0) (effects (font (size 1.27 1.27)) (hide yes)))
  (property "Manufacturer_Name" "KEMET" (at 129.54 69.85 0) (effects (font (size 1.27 1.27)) (hide yes)))
  (pin "1")
  (pin "2"))
 (symbol
  (lib_name "R_Small_1")
  (lib_id "Device:R_Small")
  (at 177.8 116.84 0)
  (unit 1)
  (exclude_from_sim no)
  (in_bom yes)
  (on_board yes)
  (dnp no)
  (fields_autoplaced yes)
  (property "Reference" "R18" (at 180.34 115.5699 0) (effects (font (size 1.016 1.016)) (justify left)))
  (property "Value" "287" (at 180.34 118.1099 0) (effects (font (size 1.27 1.27)) (justify left)))
  (property "Footprint" "Resistor_SMD:R_0603_1608Metric" (at 177.8 116.84 0) (effects (font (size 1.27 1.27)) (hide yes)))
  (property "Datasheet" "https://www.mouser.tw/datasheet/3/508/1/PYu-AC_51_RoHS_L_11.pdf" (at 177.8 116.84 0) (effects (font (size 1.27 1.27)) (hide yes)))
  (property "Description" "Resistor, small symbol" (at 177.8 116.84 0) (effects (font (size 1.27 1.27)) (hide yes)))
  (property "MOUSER" "603-AC0603FR-07287RL" (at 177.8 116.84 0) (effects (font (size 1.27 1.27)) (hide yes)))
  (property "Manufacturer_Name" "YAGEO" (at 177.8 116.84 0) (effects (font (size 1.27 1.27)) (hide yes)))
  (pin "2")
  (pin "1"))
 (symbol
  (lib_id "TTR:+3V3A")
  (at 118.11 62.23 0)
  (unit 1)
  (exclude_from_sim no)
  (in_bom no)
  (on_board no)
  (dnp no)
  (fields_autoplaced yes)
  (property "Reference" "#PWR058" (at 118.11 62.23 0) (effects (font (size 1.27 1.27)) (hide yes)))
  (property "Value" "+3V3A" (at 118.11 57.15 0) (effects (font (size 1.27 1.27))))
  (property "Footprint" "" (at 118.11 62.23 0) (effects (font (size 1.27 1.27)) (hide yes)))
  (property "Datasheet" "" (at 118.11 62.23 0) (effects (font (size 1.27 1.27)) (hide yes)))
  (property "Description" "" (at 118.11 62.23 0) (effects (font (size 1.27 1.27)) (hide yes)))
  (pin ""))
 (symbol
  (lib_id "Connector:Conn_Coaxial_Small")
  (at 182.88 81.28 0)
  (unit 1)
  (exclude_from_sim no)
  (in_bom yes)
  (on_board yes)
  (dnp no)
  (property "Reference" "J16" (at 182.88 74.93 0) (effects (font (size 1.27 1.27))))
  (property "Value" "RF" (at 182.88 77.47 0) (effects (font (size 1.27 1.27))))
  (property "Footprint" "TTR:60312102114405" (at 182.88 81.28 0) (effects (font (size 1.27 1.27)) (hide yes)))
  (property "Datasheet" "https://www.we-online.com/components/products/datasheet/60312102114405.pdf" (at 182.88 81.28 0) (effects (font (size 1.27 1.27)) (hide yes)))
  (property "Description" "small coaxial connector (BNC, SMA, SMB, SMC, Cinch/RCA, LEMO, ...)" (at 182.88 81.28 0) (effects (font (size 1.27 1.27)) (hide yes)))
  (property "MOUSER" "710-60312102114405" (at 182.88 81.28 0) (effects (font (size 1.27 1.27)) (hide yes)))
  (property "WE" "60312102114405" (at 182.88 81.28 0) (effects (font (size 1.27 1.27)) (hide yes)))
  (property "Manufacturer_Name" "Wurth Elektronik" (at 182.88 81.28 0) (effects (font (size 1.27 1.27)) (hide yes)))
  (pin "1")
  (pin "2")))
